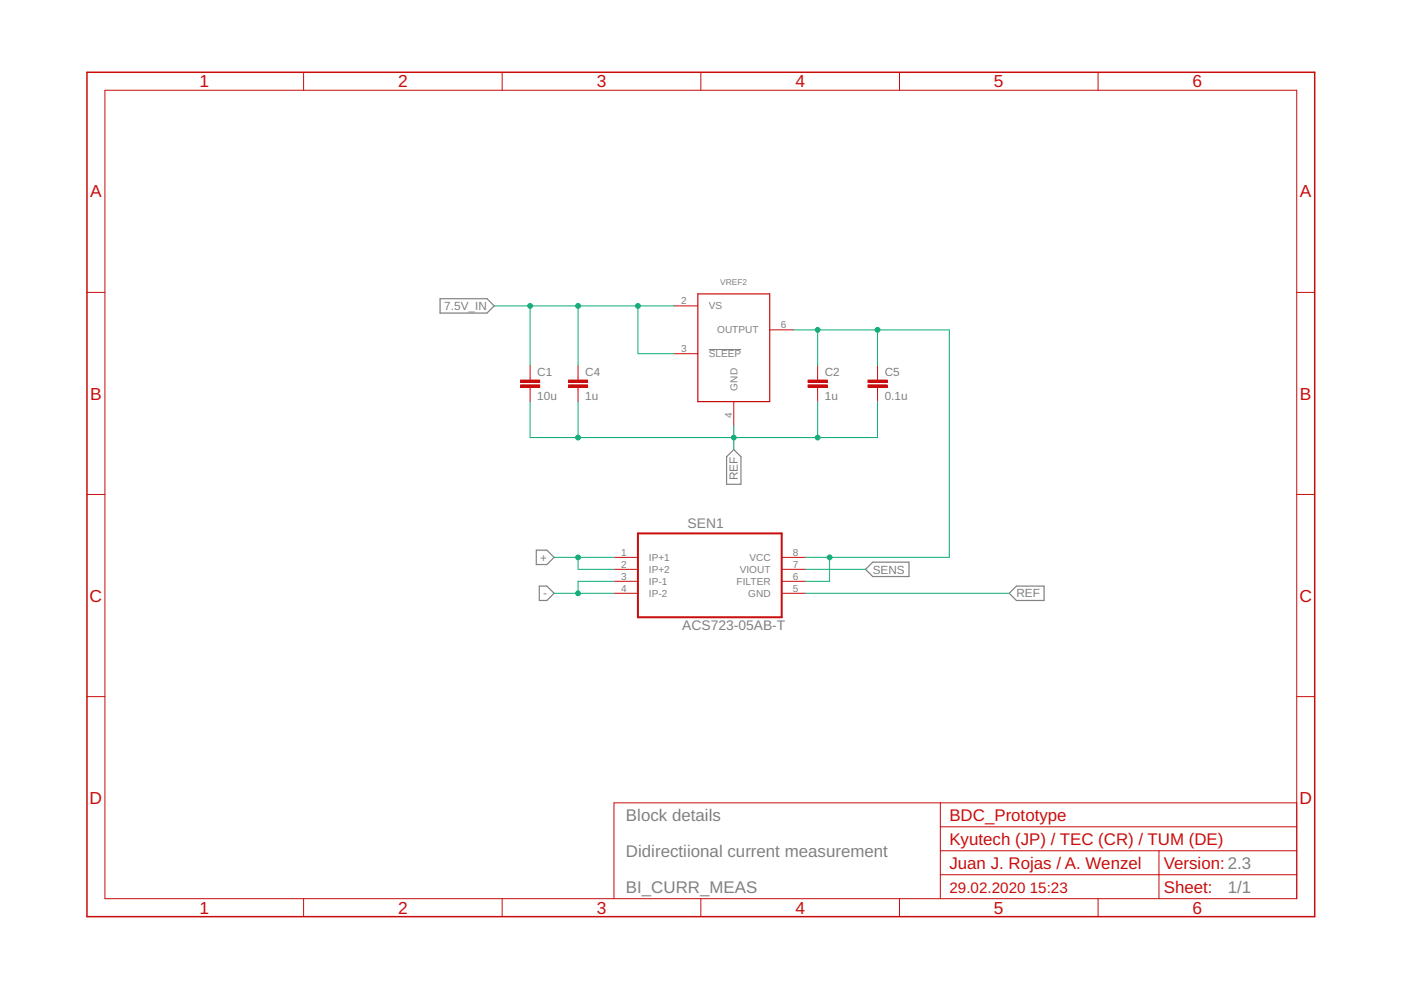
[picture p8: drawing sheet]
<svg xmlns="http://www.w3.org/2000/svg" width="297mm" height="210mm" viewBox="0 0 297 210" stroke-linecap="round" stroke-linejoin="round" font-family="sans-serif">
<path d="M150.3 74.1h6.8" fill="none" stroke="#808080" stroke-width=".21"/>
<path d="M93.3 63.3h10l1.5 1.6-1.5 1.5h-10zM154.1 96.8l1.5-1.5 1.5 1.5v5.9h-3zM113.7 116.6h2.3l1.5 1.6-1.5 1.5h-2.3zM114.3 124.3h1.7l1.5 1.5-1.5 1.5h-1.7zM183.5 120.7l1.5-1.5h7.7v3h-7.7zM214 125.8l1.5-1.5h5.9v3h-5.9z" fill="none" stroke="#808080" stroke-width=".25"/>
<g fill="none" stroke="#c90d0c" stroke-width=".21">
<path d="M22.2 19.1h252.7v171.4h-252.7zM64.4 15.3v3.8M106.5 15.3v3.8M148.6 15.3v3.8M190.7 15.3v3.8M232.8 15.3v3.8M18.4 62h3.8M142.9 64.9h5.1M142.9 75h5.1M163.2 69.9h5.1M274.9 62h3.8M155.6 85.2v5"/>
<path d="M173.4 80.1v.5M173.4 82.1v.5M18.4 104.8h3.8M130.2 118.2h5.1M165.7 118.2h5.1M274.9 104.8h3.8M130.2 120.7h5.1M130.2 123.3h5.1M130.2 125.8h5.1M165.7 120.7h5.1M165.7 123.3h5.1M165.7 125.8h5.1"/>
<path d="M18.4 147.7h3.8M274.9 147.7h3.8M199.4 170.2v20.3M199.4 175.3h75.5M274.9 170.2h-144.7v20.3M64.4 190.5v3.9M106.5 190.5v3.9M148.6 190.5v3.9M190.7 190.5v3.9M199.4 185.5h75.5M199.4 180.4h75.5M232.8 190.5v3.9"/>
<path d="M245.7 180.4v10.1"/>
</g>
<path d="M135.3 113.1h30.4v17.8h-30.4z" fill="none" stroke="#c90d0c" stroke-width=".42"/>
<path d="M18.4 15.3h260.3v179.1h-260.3z" fill="none" stroke="#c90d0c" stroke-width=".32"/>
<path d="M148 62.3h15.2v22.9h-15.2z" fill="none" stroke="#c90d0c" stroke-width=".25"/>
<path d="M171.3 80.6h4.1v.5h-4.1z" fill="#c90d0c"/>
<path d="M171.3 80.6h4.1v.5h-4.1z" fill="none" stroke="#c90d0c" stroke-width=".21"/>
<path d="M171.3 81.6h4.1v.5h-4.1z" fill="#c90d0c"/>
<path d="M173.4 77.5v2.6M112.4 80.1v.5M112.4 82.1v.5M171.3 81.6h4.1v.5h-4.1zM173.4 82.6v2.6" fill="none" stroke="#c90d0c" stroke-width=".21"/>
<path d="M110.4 80.6h4v.5h-4z" fill="#c90d0c"/>
<path d="M110.4 80.6h4v.5h-4z" fill="none" stroke="#c90d0c" stroke-width=".21"/>
<path d="M110.4 81.6h4v.5h-4z" fill="#c90d0c"/>
<path d="M112.4 77.5v2.6M110.4 81.6h4v.5h-4zM112.4 82.6v2.6M122.6 80.1v.5M122.6 82.1v.5" fill="none" stroke="#c90d0c" stroke-width=".21"/>
<path d="M120.5 80.6h4.1v.5h-4.1z" fill="#c90d0c"/>
<path d="M120.5 80.6h4.1v.5h-4.1z" fill="none" stroke="#c90d0c" stroke-width=".21"/>
<path d="M120.5 81.6h4.1v.5h-4.1z" fill="#c90d0c"/>
<path d="M122.6 77.5v2.6M120.5 81.6h4.1v.5h-4.1zM122.6 82.6v2.6M186.1 80.1v.5M186.1 82.1v.5" fill="none" stroke="#c90d0c" stroke-width=".21"/>
<path d="M184 80.6h4.1v.5h-4.1z" fill="#c90d0c"/>
<path d="M184 80.6h4.1v.5h-4.1z" fill="none" stroke="#c90d0c" stroke-width=".21"/>
<path d="M184 81.6h4.1v.5h-4.1z" fill="#c90d0c"/>
<path d="M186.1 77.5v2.6M184 81.6h4.1v.5h-4.1zM186.1 82.6v2.6" fill="none" stroke="#c90d0c" stroke-width=".21"/>
<path d="M117.5 118.2h12.7M122.6 118.2v2.5h7.6" fill="none" stroke="#0dab76" stroke-width=".21"/>
<circle cx="122.6" cy="118.2" r=".51" fill="#0dab76"/>
<g fill="none" stroke="#0dab76" stroke-width=".21">
<path d="M117.5 125.8h12.7M130.2 123.3h-7.6v2.5"/>
<circle cx="122.6" cy="118.2" r=".51"/>
</g>
<circle cx="122.6" cy="125.8" r=".51" fill="#0dab76"/>
<g fill="none" stroke="#0dab76" stroke-width=".21">
<path d="M155.6 90.2v5.1M173.4 85.2v7.6h-17.8M170.8 125.8h43.2"/>
<circle cx="122.6" cy="125.8" r=".51"/>
</g>
<circle cx="155.6" cy="92.8" r=".51" fill="#0dab76"/>
<g fill="none" stroke="#0dab76" stroke-width=".21">
<path d="M112.4 85.2v7.6h43.2M122.6 85.2v7.6"/>
<circle cx="155.6" cy="92.8" r=".51"/>
</g>
<circle cx="122.6" cy="92.8" r=".51" fill="#0dab76"/>
<g fill="none" stroke="#0dab76" stroke-width=".21">
<path d="M186.1 85.2v7.6h-12.7"/>
<circle cx="122.6" cy="92.8" r=".51"/>
</g>
<circle cx="173.4" cy="92.8" r=".51" fill="#0dab76"/>
<g fill="none" stroke="#0dab76" stroke-width=".21">
<path d="M168.3 69.9h17.8M173.4 69.9v7.6M170.8 118.2h30.5M170.8 120.7h12.7"/>
<circle cx="173.4" cy="92.8" r=".51"/>
</g>
<circle cx="173.4" cy="69.9" r=".51" fill="#0dab76"/>
<g fill="none" stroke="#0dab76" stroke-width=".21">
<path d="M201.3 69.9h-15.2v7.6"/>
<circle cx="173.4" cy="69.9" r=".51"/>
</g>
<circle cx="186.1" cy="69.9" r=".51" fill="#0dab76"/>
<g fill="none" stroke="#0dab76" stroke-width=".21">
<path d="M201.3 69.9v48.3M175.9 118.2v5.1h-5.1"/>
<circle cx="186.1" cy="69.9" r=".51"/>
</g>
<circle cx="175.9" cy="118.2" r=".51" fill="#0dab76"/>
<g fill="none" stroke="#0dab76" stroke-width=".21">
<path d="M112.4 64.9h30.5M135.3 64.9v10.1h7.6"/>
<circle cx="175.9" cy="118.2" r=".51"/>
</g>
<circle cx="135.3" cy="64.9" r=".51" fill="#0dab76"/>
<g fill="none" stroke="#0dab76" stroke-width=".21">
<path d="M112.4 64.9v12.6M122.6 64.9v12.6"/>
<circle cx="135.3" cy="64.9" r=".51"/>
</g>
<circle cx="122.6" cy="64.9" r=".51" fill="#0dab76"/>
<g fill="none" stroke="#0dab76" stroke-width=".21">
<path d="M104.8 64.9h7.6"/>
<circle cx="122.6" cy="64.9" r=".51"/>
</g>
<circle cx="112.4" cy="64.9" r=".51" fill="#0dab76"/>
<circle cx="112.4" cy="64.9" r=".51" fill="none" stroke="#0dab76" stroke-width=".21"/>
<g font-size="3.7" fill="#c90d0c">
<text x="42.3" y="18.5">1</text>
<text x="84.4" y="18.5">2</text>
<text x="126.5" y="18.5">3</text>
<text x="168.6" y="18.5">4</text>
<text x="210.7" y="18.5">5</text>
<text x="252.9" y="18.5">6</text>
<text x="19.1" y="41.9">A</text>
<text x="275.6" y="41.9">A</text>
<text x="19.1" y="84.7">B</text>
<text x="275.6" y="84.7">B</text>
<text x="19" y="127.6">C</text>
<text x="275.5" y="127.6">C</text>
<text x="19" y="170.4">D</text>
<text x="275.5" y="170.4">D</text>
<text x="42.3" y="193.7">1</text>
<text x="84.4" y="193.7">2</text>
<text x="126.5" y="193.7">3</text>
<text x="168.6" y="193.7">4</text>
<text x="210.7" y="193.7">5</text>
<text x="252.9" y="193.7">6</text>
</g>
<g font-size="3.6" fill="#808080">
<text x="132.7" y="174">Block details</text>
<text x="132.7" y="181.7">Didirectiional current measurement</text>
<text x="132.7" y="189.3">BI_CURR_MEAS</text>
<text x="260.3" y="189.3">1/1</text>
</g>
<g font-size="3.6" fill="#c90d0c">
<text x="201.3" y="179.1">Kyutech (JP) / TEC (CR) / TUM (DE)</text>
<text x="201.3" y="174">BDC_Prototype</text>
<text x="201.3" y="184.2">Juan J. Rojas / A. Wenzel</text>
<text x="246.7" y="184.3">Version: 2.3</text>
<text x="246.7" y="189.4">Sheet:</text>
</g>
<text font-size="3.2" fill="#c90d0c" x="201.3" y="189.3">29.02.2020 15:23</text>
<g font-size="2.9" fill="#808080">
<text x="145.8" y="111.9">SEN1</text>
<text x="144.6" y="133.7">ACS723-05AB-T</text>
</g>
<g font-size="2.5" fill="#808080">
<text x="94.2" y="65.7">7.5V_IN</text>
<text x="113.9" y="79.7">C1</text>
<text x="124.1" y="79.7">C4</text>
<text x="174.9" y="79.7">C2</text>
<text x="187.6" y="79.7">C5</text>
<text x="113.9" y="84.8">10u</text>
<text x="124.1" y="84.8">1u</text>
<text x="174.9" y="84.8">1u</text>
<text x="187.6" y="84.8">0.1u</text>
<text x="156.5" y="101.8" transform="rotate(-90 156.5 101.8)">REF</text>
<text x="114.5" y="119.1">+</text>
<text x="185" y="121.6">SENS</text>
<text x="115.1" y="126.7">-</text>
<text x="215.5" y="126.7">REF</text>
</g>
<g font-size="2.1" fill="#808080">
<text x="144.4" y="64.5">2</text>
<text x="150.3" y="65.6">VS</text>
<text x="152" y="70.7">OUTPUT</text>
<text x="165.5" y="69.6">6</text>
<text x="144.4" y="74.6">3</text>
<text x="150.3" y="75.8">SLEEP</text>
<text x="156.3" y="82.8" transform="rotate(-90 156.3 82.8)">GND</text>
<text x="155.2" y="88.7" transform="rotate(-90 155.2 88.7)">4</text>
<text x="131.7" y="117.8">1</text>
<text x="137.6" y="118.9">IP+1</text>
<text x="158.9" y="118.9">VCC</text>
<text x="168.1" y="117.8">8</text>
<text x="131.7" y="120.4">2</text>
<text x="131.7" y="122.9">3</text>
<text x="131.7" y="125.4">4</text>
<text x="137.6" y="121.5">IP+2</text>
<text x="137.6" y="124">IP-1</text>
<text x="156.2" y="124">FILTER</text>
<text x="156.9" y="121.5">VIOUT</text>
<text x="168.1" y="125.4">5</text>
<text x="168.1" y="122.9">6</text>
<text x="168.1" y="120.4">7</text>
<text x="137.6" y="126.6">IP-2</text>
<text x="158.6" y="126.6">GND</text>
</g>
<text font-size="1.8" fill="#808080" x="152.7" y="60.4">VREF2</text>
</svg>
